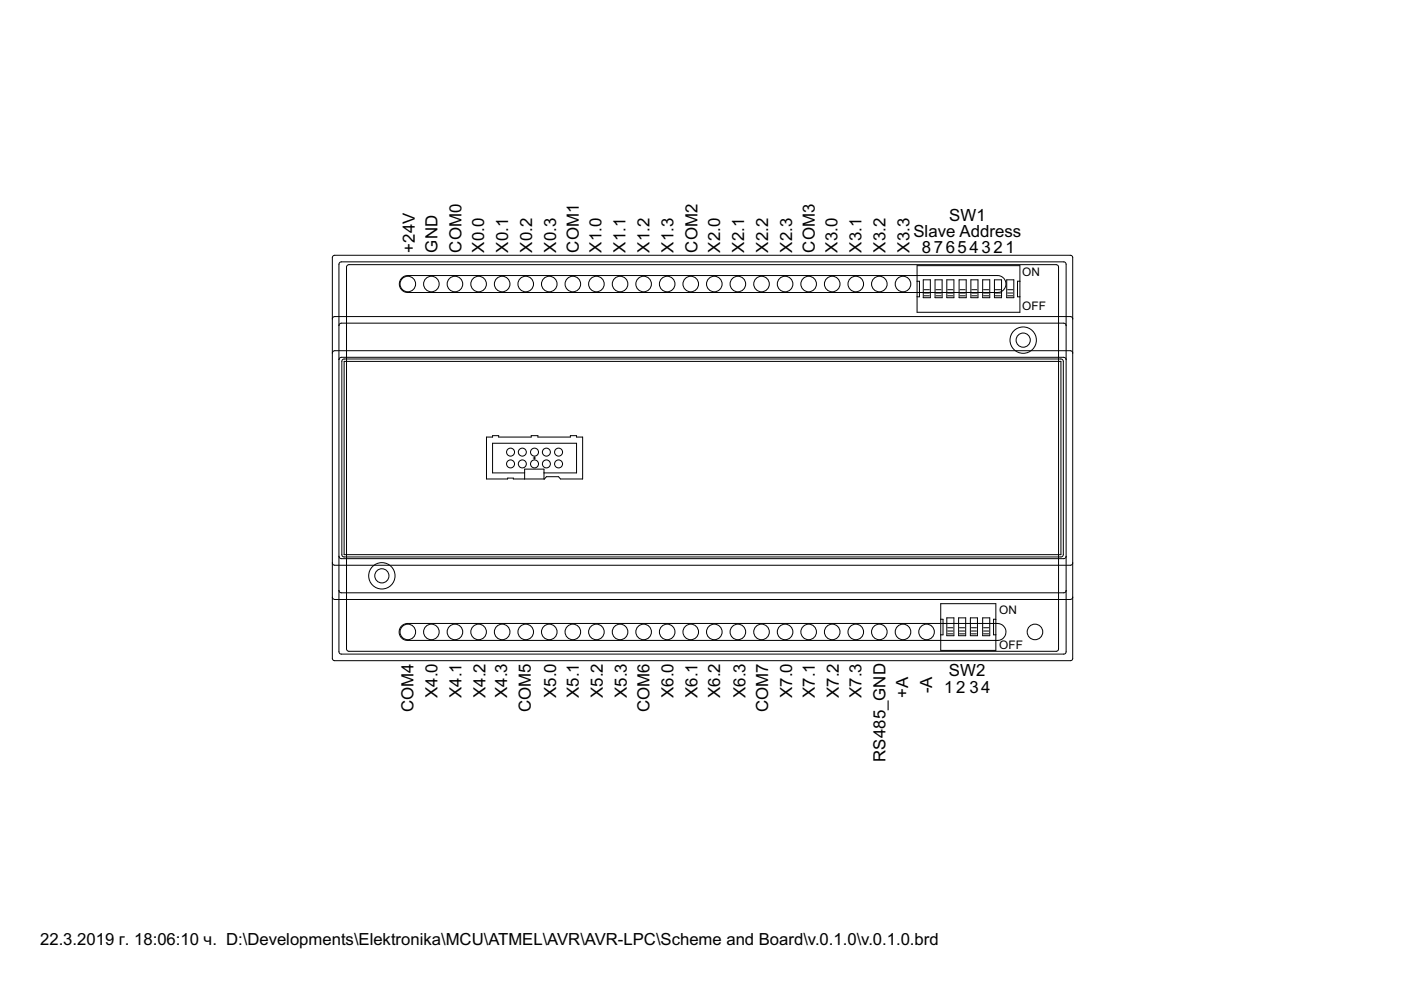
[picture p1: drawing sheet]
<svg xmlns="http://www.w3.org/2000/svg" width="297mm" height="210mm" viewBox="0 0 297 210" stroke-linecap="round" stroke-linejoin="round" font-family="sans-serif">
<g fill="none" stroke="#000" stroke-width=".21">
<path d="M71 54.1l-.3 .1-.2 .4M72.4 55.5l-.4 .2-.1 .3M74 56.1l-.3 .1-.2 .4M86.5 58.4a1.8 1.8 0 0 0-1.8 1.8 1.8 1.8 0 0 0 1.8 1.8M211.4 58.4a1.8 1.8 0 0 1 1.9 1.8 1.8 1.8 0 0 1-1.8 1.8M223.9 56.1l.4 .2 .1 .3M225.5 55.5l.4 .2 .1 .3M226.9 54.1l.5 .2v.3M71 67.1l-.3 .1-.2 .4M71 74.4l-.3 .1-.2 .4M72.4 68.5l-.3 .1-.2 .4M72.4 75.8l-.4 .2-.1 .3"/>
<path d="M73 76.1l-.4 .2-.1 .3M224.9 76.1l.3 .1 .2 .4M225.5 68.5l.3 .1 .2 .5M225.5 75.8l.4 .2 .1 .3M226.9 67.1l.5 .2v.3M226.9 74.4l.5 .2v.3M70.5 119.3l.2 .5h.3M71.9 117.9l.2 .4 .3 .1M72.5 117.6l.1 .3 .4 .2M225.4 117.6l-.2 .4-.3 .1M226 117.9l-.2 .4-.3 .1M227.4 119.3v.3l-.5 .2"/>
<path d="M70.5 139.6l.2 .4 .3 .1M70.5 126.6l.2 .4 .3 .1M71.9 138.2l.2 .4 .3 .1M71.9 125.2l.2 .4 .3 .1M73.5 137.6l.2 .4 .3 .1M86.4 132.2a1.8 1.8 0 0 0-1.8 1.8 1.8 1.8 0 0 0 1.9 1.8M211.4 132.2a1.8 1.8 0 0 1 1.9 1.7 1.8 1.8 0 0 1-1.8 1.9M224.4 137.6l-.1 .3-.4 .2M226 138.2l-.2 .4-.3 .1M226 125.2l-.2 .4-.3 .1M227.4 139.6v.3l-.5 .2M227.4 126.6v.3l-.5 .2"/>
<circle cx="86.5" cy="60.2" r="1.65"/>
<circle cx="91.5" cy="60.2" r="1.65"/>
<circle cx="96.5" cy="60.2" r="1.65"/>
<circle cx="101.5" cy="60.2" r="1.65"/>
<circle cx="106.5" cy="60.2" r="1.65"/>
<circle cx="111.5" cy="60.2" r="1.65"/>
<circle cx="116.5" cy="60.2" r="1.65"/>
<circle cx="121.5" cy="60.2" r="1.65"/>
<circle cx="126.4" cy="60.2" r="1.65"/>
<circle cx="131.5" cy="60.2" r="1.65"/>
<circle cx="136.5" cy="60.2" r="1.65"/>
<circle cx="141.5" cy="60.2" r="1.65"/>
<circle cx="146.5" cy="60.2" r="1.65"/>
<circle cx="151.4" cy="60.2" r="1.65"/>
<circle cx="156.4" cy="60.2" r="1.65"/>
<circle cx="161.5" cy="60.2" r="1.65"/>
<circle cx="166.5" cy="60.2" r="1.65"/>
<circle cx="171.4" cy="60.2" r="1.65"/>
<circle cx="176.4" cy="60.2" r="1.65"/>
<circle cx="181.4" cy="60.2" r="1.65"/>
<circle cx="186.4" cy="60.2" r="1.65"/>
<circle cx="191.5" cy="60.2" r="1.65"/>
<circle cx="216.9" cy="72.1" r="2.79"/>
<circle cx="216.9" cy="72.1" r="1.5"/>
<circle cx="108.2" cy="95.9" r=".85"/>
<circle cx="108.2" cy="98.4" r=".85"/>
<circle cx="110.7" cy="98.4" r=".85"/>
<circle cx="110.7" cy="95.9" r=".85"/>
<circle cx="113.3" cy="95.9" r=".85"/>
<circle cx="113.3" cy="98.4" r=".85"/>
<circle cx="115.8" cy="95.9" r=".85"/>
<circle cx="115.8" cy="98.4" r=".85"/>
<circle cx="118.4" cy="98.4" r=".85"/>
<circle cx="118.4" cy="95.9" r=".85"/>
<circle cx="81" cy="122.1" r="2.79"/>
<circle cx="81" cy="122.1" r="1.5"/>
<circle cx="86.5" cy="134" r="1.65"/>
<circle cx="91.5" cy="134" r="1.65"/>
<circle cx="96.5" cy="134" r="1.65"/>
<circle cx="101.5" cy="134" r="1.65"/>
<circle cx="106.5" cy="134" r="1.65"/>
<circle cx="111.5" cy="134" r="1.65"/>
<circle cx="116.5" cy="134" r="1.65"/>
<circle cx="121.5" cy="134" r="1.65"/>
<circle cx="126.4" cy="134" r="1.65"/>
<circle cx="131.5" cy="134" r="1.65"/>
<circle cx="136.5" cy="134" r="1.65"/>
<circle cx="141.5" cy="134" r="1.65"/>
<circle cx="146.5" cy="134" r="1.65"/>
<circle cx="151.4" cy="134" r="1.65"/>
<circle cx="156.4" cy="134" r="1.65"/>
<circle cx="161.5" cy="134" r="1.65"/>
<circle cx="166.5" cy="134" r="1.65"/>
<circle cx="171.4" cy="134" r="1.65"/>
<circle cx="176.4" cy="134" r="1.65"/>
<circle cx="181.4" cy="134" r="1.65"/>
<circle cx="186.4" cy="134" r="1.65"/>
<circle cx="191.5" cy="134" r="1.65"/>
<circle cx="196.4" cy="134" r="1.65"/>
<circle cx="219.4" cy="134" r="1.65"/>
</g>
<g fill="#000" stroke="#000" stroke-width=".21">
<path d="M70.5 54.6v13zM71.9 56v13zM73.5 56.6v81zM194.4 56.3v3.3zM194.4 59.6v3.3zM194.4 59.6h.5zM195.7 59.3v3.8zM195.7 59.3h1.6zM198.2 59.3v3.8zM198.2 59.3h1.5zM200.7 59.3v3.8zM200.7 59.3h1.5z"/>
<path d="M203.3 59.3v3.8zM203.3 59.3h1.6zM205.8 59.3v3.8zM205.8 59.3h1.5zM208.3 59.3v3.8zM208.3 59.3h1.5zM210.8 59.3v3.8zM86.5 58.4h124.9zM210.8 59.3h1.5zM213.4 59.3v3.8zM213.4 59.3h1.5zM215.7 59.6h.5z"/>
<path d="M216.2 56.3v3.3zM194.4 56.3h21.8zM74 56.1h149.9zM72.4 55.5h153.1zM71 54.1h155.9zM70.5 67.6v7.3zM70.5 74.9v44.4zM71 67.1h155.9zM71 74.4h155.9zM71.9 69v7.3zM71.9 76.3v41.6zM72.4 68.5h153.1z"/>
<path d="M72.4 75.8h153.1zM73 76.1h151.9zM73 76.6v41zM86.5 62h125zM194.4 66.2h21.8zM194.4 62.9v3.3zM194.4 62.9h.5zM194.9 59.6v3.3zM195.7 63.1h1.6zM195.9 61.4h1.1zM195.9 62.1h1.1zM195.9 62.7h1.1z"/>
<path d="M197.3 59.3v3.8zM198.2 63.1h1.5zM198.4 61.4h1.1zM198.4 62.1h1.1zM198.4 62.7h1.1zM199.7 59.3v3.8zM200.7 63.1h1.5zM200.9 61.4h1.1zM200.9 62.1h1.1zM200.9 62.7h1.1zM202.2 59.3v3.8zM203.3 63.1h1.6z"/>
<path d="M203.5 61.4h1.1zM203.5 62.1h1.1zM203.5 62.7h1.1zM204.9 59.3v3.8zM205.8 63.1h1.5zM206 61.4h1.1zM206 62.1h1.1zM206 62.7h1.1zM207.3 59.3v3.8zM208.3 63.1h1.5zM208.5 61.4h1.1zM208.5 62.1h1.1z"/>
<path d="M208.5 62.7h1.1zM209.8 59.3v3.8zM210.8 63.1h1.5zM211 61.4h1.1zM211 62.1h1.1zM211 62.7h1.1zM212.3 59.3v3.8zM213.4 63.1h1.5zM213.6 61.4h1.1zM213.6 62.1h1.1zM213.6 62.7h1.1zM214.9 59.3v3.8z"/>
<path d="M215.7 59.6v3.3zM216.2 62.9v3.3zM216.2 59.6v3.3zM215.7 62.9h.5zM73 76.6h151.9zM225.4 76.6v41zM226 56v13.1zM226 69.1v7.2zM227.4 67.6v7.3zM227.4 54.6v13zM103.1 92.7h1.3zM104.4 92.4v.3z"/>
<path d="M104.4 92.4h1.3zM104.4 94v6.3zM105.7 92.4v.3zM105.7 92.7h6.9zM111.2 99.5h4.1zM112.6 92.4v.3zM112.6 92.4h1.4zM113.1 97.1h.5zM113.3 96.9v.5zM114 92.4v.3zM114 92.7h6.9zM115.3 99.5v.8z"/>
<path d="M120.9 92.4v.3zM120.9 92.4h1.3zM122.2 92.4v.3zM122.2 92.7h1.3zM104.4 94h17.8zM123.5 92.7v8.9zM70.5 119.3v7.3zM71 119.8h155.9zM71.9 117.9v7.3zM72.4 118.4h153.1zM72.5 76.6v41zM73 117.6h151.9z"/>
<path d="M103.1 92.7v8.9zM104.4 100.3h6.8zM107.6 101.4v.2zM103.1 101.6h4.5zM108.8 101.4v.2zM107.6 101.4h1.2zM108.8 101.6h2.4zM111.2 99.5v.8zM111.2 100.3v1.3zM111.2 101.6h4.1zM115.3 100.3v1.3zM115.3 100.3h6.9z"/>
<path d="M115.8 101.1l-.4 .5zM115.8 101.1h2.6zM118.4 101.1l.4 .5zM122.2 94v6.3zM118.8 101.6h4.7zM73 118.1h151.9zM224.9 76.6v41zM226 76.3v41.6zM227.4 74.9v44.4zM70.5 126.6v13zM71 127.1h155.9zM71.9 125.2v13z"/>
<path d="M72.4 138.7h153.1zM72.4 125.7h153.1zM74 138.1h149.9zM86.4 132.2h125zM86.5 135.8h125zM199.5 137.9h11.6zM199.5 128v3.3zM199.5 131.3v3.3zM199.5 134.6v3.3zM199.5 134.6h.4zM199.9 131.3v3.3zM199.5 131.3h.4z"/>
<path d="M200.7 134.8h1.5zM200.7 131v3.8zM200.9 133.1h1.1zM200.9 133.8h1.1zM200.9 134.4h1.1zM202.2 131v3.8zM200.7 131h1.5zM203.2 134.8h1.5zM203.2 131v3.8zM203.4 133.1h1.1zM203.4 133.8h1.1zM203.4 134.4h1.1z"/>
<path d="M204.7 131v3.8zM203.2 131h1.5zM205.7 134.8h1.5zM205.7 131v3.8zM206 133.1h1zM206 133.8h1zM206 134.4h1zM207.2 131v3.8zM205.7 131h1.5zM208.3 134.8h1.5zM208.3 131v3.8zM208.5 133.1h1.1z"/>
<path d="M208.5 133.8h1.1zM208.5 134.4h1.1zM209.8 131v3.8zM208.3 131h1.5zM210.7 131.3v3.3zM210.7 131.3h.4zM211.1 134.6v3.3zM211.1 131.3v3.3zM211.1 128v3.3zM199.5 128h11.6zM210.7 134.6h.4zM224.4 56.6v81z"/>
<path d="M226 125.2v13zM226 117.9v7.3zM227.4 126.6v13zM227.4 119.3v7.3zM71 140.1h155.9z"/>
</g>
<g font-size="4">
<text x="201.3" y="46.9">SW1</text>
<text x="87.9" y="53.5" transform="rotate(-90 87.9 53.5)">+24V</text>
<text x="92.8" y="53.5" transform="rotate(-90 92.8 53.5)">GND</text>
<text x="97.8" y="53.5" transform="rotate(-90 97.8 53.5)">COM0</text>
<text x="102.7" y="53.5" transform="rotate(-90 102.7 53.5)">X0.0</text>
<text x="107.8" y="53.5" transform="rotate(-90 107.8 53.5)">X0.1</text>
<text x="112.8" y="53.5" transform="rotate(-90 112.8 53.5)">X0.2</text>
<text x="117.9" y="53.5" transform="rotate(-90 117.9 53.5)">X0.3</text>
<text x="122.7" y="53.5" transform="rotate(-90 122.7 53.5)">COM1</text>
<text x="127.6" y="53.5" transform="rotate(-90 127.6 53.5)">X1.0</text>
<text x="132.6" y="53.5" transform="rotate(-90 132.6 53.5)">X1.1</text>
<text x="137.7" y="53.5" transform="rotate(-90 137.7 53.5)">X1.2</text>
<text x="142.8" y="53.5" transform="rotate(-90 142.8 53.5)">X1.3</text>
<text x="147.9" y="53.5" transform="rotate(-90 147.9 53.5)">COM2</text>
<text x="152.7" y="53.5" transform="rotate(-90 152.7 53.5)">X2.0</text>
<text x="157.8" y="53.5" transform="rotate(-90 157.8 53.5)">X2.1</text>
<text x="162.9" y="53.5" transform="rotate(-90 162.9 53.5)">X2.2</text>
<text x="167.9" y="53.5" transform="rotate(-90 167.9 53.5)">X2.3</text>
<text x="172.8" y="53.5" transform="rotate(-90 172.8 53.5)">COM3</text>
<text x="177.6" y="53.5" transform="rotate(-90 177.6 53.5)">X3.0</text>
<text x="182.7" y="53.5" transform="rotate(-90 182.7 53.5)">X3.1</text>
<text x="187.7" y="53.5" transform="rotate(-90 187.7 53.5)">X3.2</text>
<text x="192.8" y="53.5" transform="rotate(-90 192.8 53.5)">X3.3</text>
<text x="193.6" y="50.2">Slave Address</text>
<text x="195.4" y="53.5">87654321</text>
<text x="201.2" y="143.4">SW2</text>
<text x="92.8" y="148" transform="rotate(-90 92.8 148)">X4.0</text>
<text x="97.8" y="148" transform="rotate(-90 97.8 148)">X4.1</text>
<text x="102.9" y="148" transform="rotate(-90 102.9 148)">X4.2</text>
<text x="107.5" y="148" transform="rotate(-90 107.5 148)">X4.3</text>
<text x="117.9" y="148" transform="rotate(-90 117.9 148)">X5.0</text>
<text x="122.7" y="148" transform="rotate(-90 122.7 148)">X5.1</text>
<text x="127.8" y="148" transform="rotate(-90 127.8 148)">X5.2</text>
<text x="132.9" y="148" transform="rotate(-90 132.9 148)">X5.3</text>
<text x="142.8" y="148" transform="rotate(-90 142.8 148)">X6.0</text>
<text x="147.9" y="148" transform="rotate(-90 147.9 148)">X6.1</text>
<text x="152.7" y="148" transform="rotate(-90 152.7 148)">X6.2</text>
<text x="158" y="148" transform="rotate(-90 158 148)">X6.3</text>
<text x="167.9" y="148" transform="rotate(-90 167.9 148)">X7.0</text>
<text x="172.8" y="148" transform="rotate(-90 172.8 148)">X7.1</text>
<text x="177.8" y="148" transform="rotate(-90 177.8 148)">X7.2</text>
<text x="182.7" y="148" transform="rotate(-90 182.7 148)">X7.3</text>
<text x="192.6" y="147.9" transform="rotate(-90 192.6 147.9)">+A</text>
<text x="197.6" y="147" transform="rotate(-90 197.6 147)">-A</text>
<text x="200.2" y="147">12</text>
<text x="205.5" y="147">34</text>
<text x="87.7" y="151" transform="rotate(-90 87.7 151)">COM4</text>
<text x="112.6" y="151" transform="rotate(-90 112.6 151)">COM5</text>
<text x="137.7" y="151" transform="rotate(-90 137.7 151)">COM6</text>
<text x="162.9" y="151" transform="rotate(-90 162.9 151)">COM7</text>
<text x="187.7" y="161.5" transform="rotate(-90 187.7 161.5)">RS485_GND</text>
<text x="8.5" y="200.4">22.3.2019 г. 18:06:10 ч. D:\Developments\Elektronika\MCU\ATMEL\AVR\AVR-LPC\Scheme and Board\v.0.1.0\v.0.1.0.brd</text>
</g>
<g font-size="2.8">
<text x="216.8" y="58.6">ON</text>
<text x="216.8" y="65.7">OFF</text>
<text x="211.9" y="130.2">ON</text>
<text x="211.9" y="137.6">OFF</text>
</g>
</svg>
